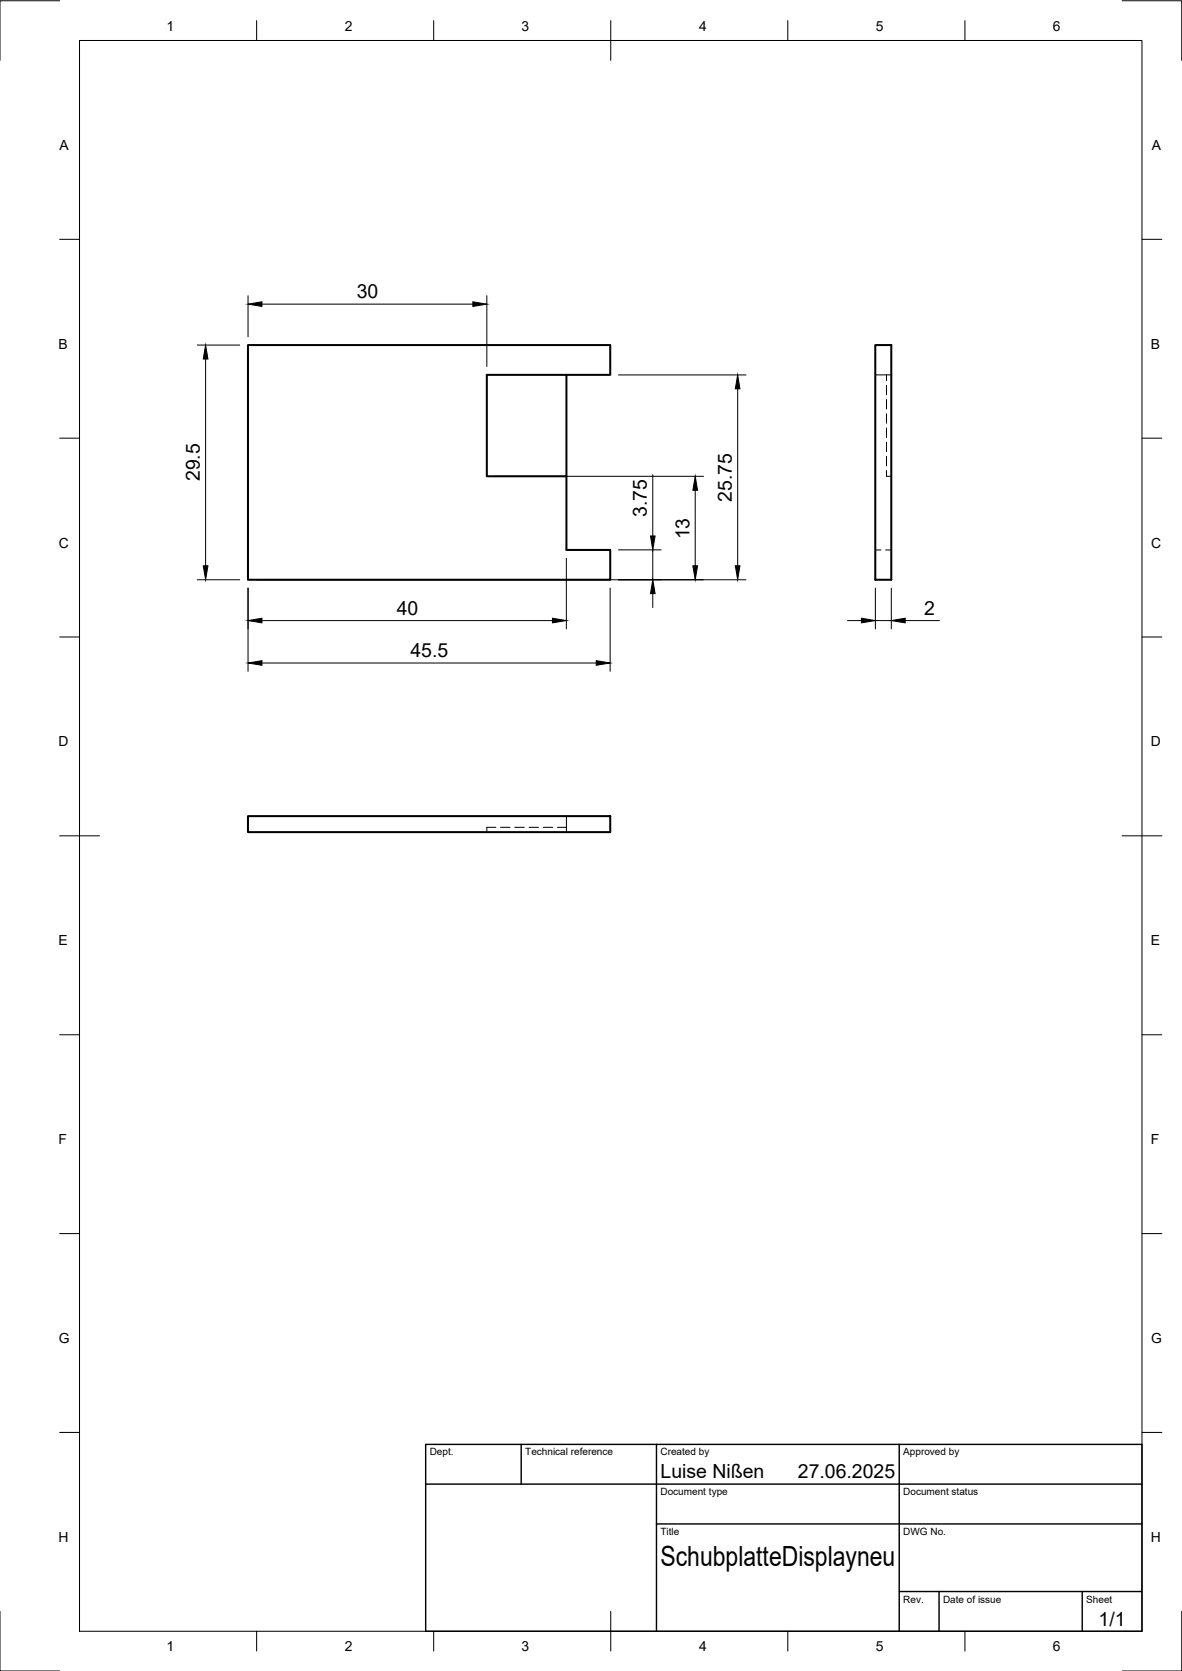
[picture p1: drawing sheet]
<svg xmlns="http://www.w3.org/2000/svg" width="297mm" height="420mm" viewBox="0 0 297 420" stroke-linecap="round" stroke-linejoin="round" font-family="sans-serif">
<!-- layer: Visible -->
<path d="M142.3 94.3v44h11.1v7.5h-91.1v-59h91.1v7.5h-31.1v25.5h20M220 86.8h4v59h-4zM62.3 205.2h91.1v4h-91.1z" fill="none" stroke="#000" stroke-width=".51"/>
<!-- layer: Hidden -->
<g fill="none" stroke="#000" stroke-width=".25">
<path d="M220 94.3h4M222.8 94.3v1.4M222.8 96.9v2.4M222.8 100.5v2.3M222.8 104v2.4M222.8 107.6v2.4M222.8 111.2v2.4M222.8 114.8v2.3M222.8 118.3v1.5h1.2M220 138.3h1.4M222.6 138.3h1.4M124.6 208h-2.3v1.2"/>
<path d="M125.8 208h2.4M129.4 208h2.3M132.9 208h2.4M136.5 208h2.4M140.1 208h2.2v1.2M142.3 205.2v2.8"/>
</g>
<!-- layer: BORDER -->
<g fill="none" stroke="#000" stroke-width=".25">
<path d="M15 .2h-15v15M20 10.2h267v400h-267zM64.5 5.2v5M109 5.2v5M153.5 5.2v10M198 5.2v5M242.5 5.2v5M282 .2h15v15M15 60.2h5M287 60.2h5M15 110.2h5M287 110.2h5"/>
<path d="M15 160.2h5M287 160.2h5M15 210.2h10M282 210.2h10M15 260.2h5M287 260.2h5M15 310.2h5M287 310.2h5M15 360.2h5M287 360.2h5M0 405.2v15h15M64.5 410.2v5"/>
<path d="M109 410.2v5M153.5 405.2v10M198 410.2v5M242.5 410.2v5M297 405.2v15h-15"/>
</g>
<!-- layer: TITLEBLOCK -->
<path d="M107 363.2h180v47h-180zM107 373.2h180M131 363.2v10M165 363.2v47M226 363.2v47M165 383.2h122M226 400.2h61M236 400.2v10M272 400.2v10" fill="none" stroke="#000" stroke-width=".36"/>
<!-- layer: FD_Dimensions -->
<g fill="none" stroke="#000" stroke-width=".25">
<path d="M62.3 74.4v10.3M65.8 76.5h53M122.3 74.4v17.8M49.6 86.8h10.6M51.7 90.3v52M155.4 94.3h32.1M185.4 97.8v44.5M124.4 119.8h52.4M164 119.4v15.4M155.4 138.3h10.7M164 138.3v7.5M174.7 123.3v19"/>
<path d="M49.6 145.8h10.6M62.3 147.9v20.9M64.4 145.8h123.1M65.8 156h73M142.3 140.4v17.7M153.3 147.9v20.9M164 149.3v3.5M213 156h3.5M220 147.9v10.2M220 156h4M224 147.9v10.2M227.5 156h8.6"/>
<path d="M65.8 166.7h84"/>
</g>
<g fill="#000" stroke="#000" stroke-width=".25">
<path d="M62.3 76.5l3.5-.6v1.1zM118.8 75.9l3.5 .6-3.5 .5zM51.7 86.8l.6 3.5h-1.2zM185.4 94.3l.5 3.5h-1.1zM163.5 134.8h1.1l-.6 3.5zM174.7 119.8l.6 3.5h-1.2zM51.1 142.3h1.2l-.6 3.5zM62.3 156l3.5-.6v1.2zM138.8 155.4l3.5 .6-3.5 .6zM164 145.8l.6 3.5h-1.1zM174.1 142.3h1.2l-.6 3.5zM184.8 142.3h1.1l-.5 3.5z"/>
<path d="M216.5 155.4l3.5 .6-3.5 .6zM224 156l3.5-.6v1.2zM62.3 166.7l3.5-.6v1.2zM149.8 166.1l3.5 .6-3.5 .6z"/>
</g>
<text font-size="7" x="166" y="393.7">SchubplatteDisplayneu</text>
<g font-size="4.9">
<text x="89.6" y="75">30</text>
<text x="50.2" y="121" transform="rotate(-90 50.2 121)">29.5</text>
<text x="162.6" y="130.1" transform="rotate(-90 162.6 130.1)">3.75</text>
<text x="183.9" y="126.1" transform="rotate(-90 183.9 126.1)">25.75</text>
<text x="173.2" y="135.6" transform="rotate(-90 173.2 135.6)">13</text>
<text x="99.7" y="154.6">40</text>
<text x="232.2" y="154.6">2</text>
<text x="103.1" y="165.2">45.5</text>
<text x="166" y="371.7">Luise Nißen</text>
<text x="200.5" y="371.7">27.06.2025</text>
<text x="276.1" y="408.8">1/1</text>
</g>
<g font-size="3.5">
<text x="41.9" y="7.7">1</text>
<text x="86.6" y="7.7">2</text>
<text x="131.1" y="7.7">3</text>
<text x="175.7" y="7.7">4</text>
<text x="220.1" y="7.7">5</text>
<text x="264.6" y="7.7">6</text>
<text x="15" y="37.7">A</text>
<text x="289.5" y="37.7">A</text>
<text x="14.7" y="87.7">B</text>
<text x="289.2" y="87.7">B</text>
<text x="14.8" y="137.7">C</text>
<text x="289.3" y="137.7">C</text>
<text x="14.7" y="187.7">D</text>
<text x="289.2" y="187.7">D</text>
<text x="14.7" y="237.7">E</text>
<text x="289.2" y="237.7">E</text>
<text x="14.7" y="287.7">F</text>
<text x="289.2" y="287.7">F</text>
<text x="14.8" y="337.7">G</text>
<text x="289.3" y="337.7">G</text>
<text x="14.7" y="387.7">H</text>
<text x="289.2" y="387.7">H</text>
<text x="41.9" y="415.2">1</text>
<text x="86.6" y="415.2">2</text>
<text x="131.1" y="415.2">3</text>
<text x="175.7" y="415.2">4</text>
<text x="220.1" y="415.2">5</text>
<text x="264.6" y="415.2">6</text>
</g>
<g font-size="2.5">
<text x="108" y="366">Dept.</text>
<text x="132" y="366">Technical reference</text>
<text x="166" y="366">Created by</text>
<text x="227" y="366">Approved by</text>
<text x="166" y="376">Document type</text>
<text x="227" y="376">Document status</text>
<text x="166" y="386">Title</text>
<text x="227" y="386">DWG No.</text>
<text x="227" y="403">Rev.</text>
<text x="237" y="403">Date of issue</text>
<text x="273" y="403">Sheet</text>
</g>
</svg>
